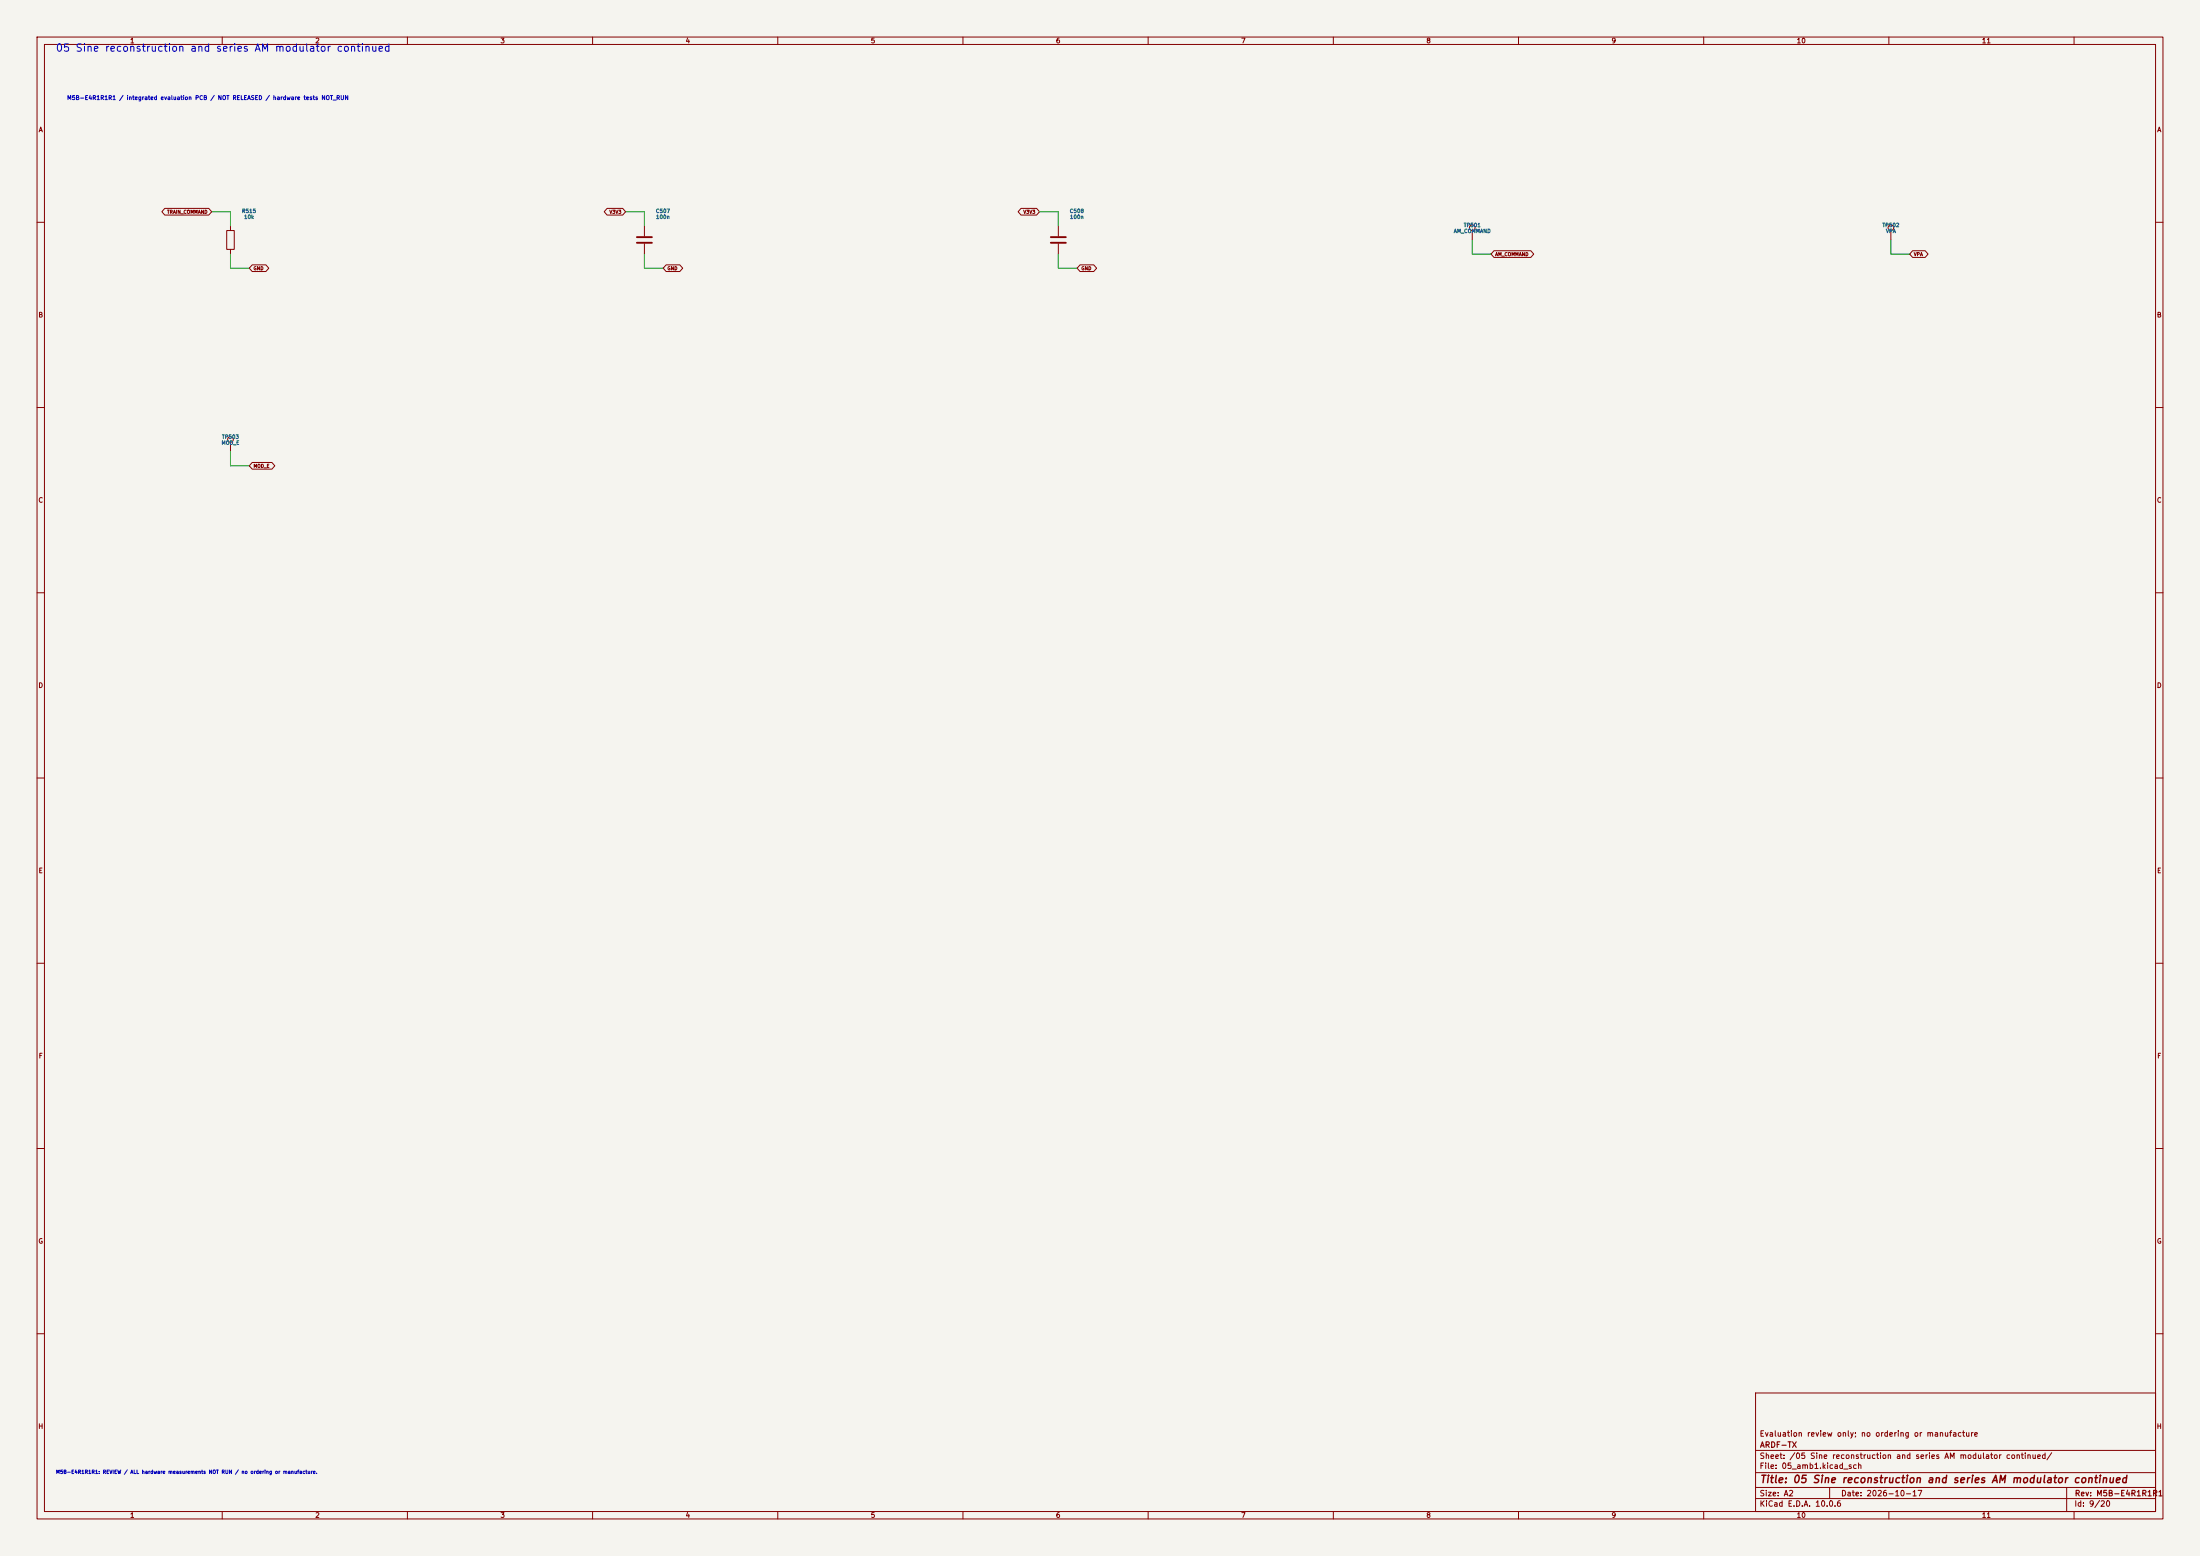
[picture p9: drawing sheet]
(kicad_sch (version 20250114) (generator "eeschema") (generator_version "10.0") (paper "A2") (title_block (title "05 Sine reconstruction and series AM modulator continued") (date "2026-10-17") (rev "M5B-E4R1R1R1") (company "ARDF-TX") (comment 1 "Evaluation review only; no ordering or manufacture")) (lib_symbols (symbol "ARDF_2M:C" (pin_numbers (hide yes)) (pin_names (offset 0.254)) (exclude_from_sim no) (in_bom yes) (on_board yes) (in_pos_files yes) (duplicate_pin_numbers_are_jumpers no) (property "Reference" "C" (at 0.635 2.54 0) (show_name no) (do_not_autoplace no) (effects (font (size 1.27 1.27)) (justify left))) (property "Value" "C" (at 0.635 -2.54 0) (show_name no) (do_not_autoplace no) (effects (font (size 1.27 1.27)) (justify left))) (property "Footprint" "" (at 0.9652 -3.81 0) (show_name no) (do_not_autoplace no) (hide yes) (effects (font (size 1.27 1.27)))) (property "Datasheet" "" (at 0 0 0) (show_name no) (do_not_autoplace no) (hide yes) (effects (font (size 1.27 1.27)))) (property "Description" "Unpolarized capacitor" (at 0 0 0) (show_name no) (do_not_autoplace no) (hide yes) (effects (font (size 1.27 1.27)))) (property "ki_keywords" "cap capacitor" (at 0 0 0) (show_name no) (do_not_autoplace no) (hide yes) (effects (font (size 1.27 1.27)))) (property "ki_fp_filters" "C_*" (at 0 0 0) (show_name no) (do_not_autoplace no) (hide yes) (effects (font (size 1.27 1.27)))) (symbol "C_0_1" (polyline (pts (xy -2.032 0.762) (xy 2.032 0.762)) (stroke (width 0.508) (type default)) (fill (type none))) (polyline (pts (xy -2.032 -0.762) (xy 2.032 -0.762)) (stroke (width 0.508) (type default)) (fill (type none)))) (symbol "C_1_1" (pin passive line (at 0 3.81 270) (length 2.794) (name "" (effects (font (size 1.27 1.27)))) (number "1" (effects (font (size 1.27 1.27))))) (pin passive line (at 0 -3.81 90) (length 2.794) (name "" (effects (font (size 1.27 1.27)))) (number "2" (effects (font (size 1.27 1.27)))))) (embedded_fonts no)) (symbol "ARDF_2M:R" (pin_numbers (hide yes)) (pin_names (offset 0)) (exclude_from_sim no) (in_bom yes) (on_board yes) (in_pos_files yes) (duplicate_pin_numbers_are_jumpers no) (property "Reference" "R" (at 2.032 0 90) (show_name no) (do_not_autoplace no) (effects (font (size 1.27 1.27)))) (property "Value" "R" (at 0 0 90) (show_name no) (do_not_autoplace no) (effects (font (size 1.27 1.27)))) (property "Footprint" "" (at -1.778 0 90) (show_name no) (do_not_autoplace no) (hide yes) (effects (font (size 1.27 1.27)))) (property "Datasheet" "" (at 0 0 0) (show_name no) (do_not_autoplace no) (hide yes) (effects (font (size 1.27 1.27)))) (property "Description" "Resistor" (at 0 0 0) (show_name no) (do_not_autoplace no) (hide yes) (effects (font (size 1.27 1.27)))) (property "ki_keywords" "R res resistor" (at 0 0 0) (show_name no) (do_not_autoplace no) (hide yes) (effects (font (size 1.27 1.27)))) (property "ki_fp_filters" "R_*" (at 0 0 0) (show_name no) (do_not_autoplace no) (hide yes) (effects (font (size 1.27 1.27)))) (symbol "R_0_1" (rectangle (start -1.016 -2.54) (end 1.016 2.54) (stroke (width 0.254) (type default)) (fill (type none)))) (symbol "R_1_1" (pin passive line (at 0 3.81 270) (length 1.27) (name "" (effects (font (size 1.27 1.27)))) (number "1" (effects (font (size 1.27 1.27))))) (pin passive line (at 0 -3.81 90) (length 1.27) (name "" (effects (font (size 1.27 1.27)))) (number "2" (effects (font (size 1.27 1.27)))))) (embedded_fonts no)) (symbol "ARDF_2M:TestPoint" (pin_numbers (hide yes)) (pin_names (offset 0.762) (hide yes)) (exclude_from_sim no) (in_bom yes) (on_board yes) (in_pos_files yes) (duplicate_pin_numbers_are_jumpers no) (property "Reference" "TP" (at 0 6.858 0) (show_name no) (do_not_autoplace no) (effects (font (size 1.27 1.27)))) (property "Value" "TestPoint" (at 0 5.08 0) (show_name no) (do_not_autoplace no) (effects (font (size 1.27 1.27)))) (property "Footprint" "" (at 5.08 0 0) (show_name no) (do_not_autoplace no) (hide yes) (effects (font (size 1.27 1.27)))) (property "Datasheet" "" (at 5.08 0 0) (show_name no) (do_not_autoplace no) (hide yes) (effects (font (size 1.27 1.27)))) (property "Description" "test point" (at 0 0 0) (show_name no) (do_not_autoplace no) (hide yes) (effects (font (size 1.27 1.27)))) (property "ki_keywords" "test point tp" (at 0 0 0) (show_name no) (do_not_autoplace no) (hide yes) (effects (font (size 1.27 1.27)))) (property "ki_fp_filters" "Pin* Test* ARDF_2M:Probe_Pad_0p6" (at 0 0 0) (show_name no) (do_not_autoplace no) (hide yes) (effects (font (size 1.27 1.27)))) (symbol "TestPoint_0_1" (circle (center 0 3.302) (radius 0.762) (stroke (width 0) (type default)) (fill (type none)))) (symbol "TestPoint_1_1" (pin passive line (at 0 0 90) (length 2.54) (name "1" (effects (font (size 1.27 1.27)))) (number "1" (effects (font (size 1.27 1.27)))))) (embedded_fonts no))) (text "05 Sine reconstruction and series AM modulator continued" (at 15 12 0) (effects (font (size 2 2)) (justify left top))) (text "M5B-E4R1R1R1 / integrated evaluation PCB / NOT RELEASED / hardware tests NOT_RUN" (at 18 26 0) (effects (font (size 1.1 1.1)) (justify left top))) (symbol (lib_id "ARDF_2M:R") (at 62.230000000000004 64.77 0) (unit 1) (in_bom yes) (on_board yes) (dnp no) (property "Reference" "R515" (at 67.23 56.959999999999994 0) (effects (font (size 1.0 1.0)))) (property "Value" "10k" (at 67.23 58.559999999999995 0) (effects (font (size 1.0 1.0)))) (property "Footprint" "ARDF_2M:R_0603_1608Metric_E3" (at 67.23 64.77 0) (effects (font (size 1.27 1.27)) (hide yes))) (property "Datasheet" "https://www.yageo.com/en/ProductCategory/Resistors" (at 67.23 64.77 0) (effects (font (size 1.27 1.27)) (hide yes))) (property "MPN" "RC0603FR-0710KL" (at 67.23 64.77 0) (effects (font (size 1.27 1.27)) (hide yes))) (property "Population" "ALL" (at 67.23 64.77 0) (effects (font (size 1.27 1.27)) (hide yes))) (property "Function" "training" (at 67.23 64.77 0) (effects (font (size 1.27 1.27)) (hide yes))) (property "Engineering_Note" "" (at 67.23 64.77 0) (effects (font (size 1.27 1.27)) (hide yes))) (property "Status" "EVALUATION / NOT RELEASED" (at 67.23 64.77 0) (effects (font (size 1.27 1.27)) (hide yes)))) (wire (pts (xy 62.2300 60.9600) (xy 62.2300 57.1500)) (stroke (width 0) (type default))) (wire (pts (xy 62.2300 57.1500) (xy 57.1500 57.1500)) (stroke (width 0) (type default))) (global_label "TRAIN_COMMAND" (shape bidirectional) (at 57.1500 57.1500 0) (fields_autoplaced yes) (effects (font (size 0.9 0.9)) (justify right))) (wire (pts (xy 62.2300 68.5800) (xy 62.2300 72.3900)) (stroke (width 0) (type default))) (wire (pts (xy 62.2300 72.3900) (xy 67.3100 72.3900)) (stroke (width 0) (type default))) (global_label "GND" (shape bidirectional) (at 67.3100 72.3900 180) (fields_autoplaced yes) (effects (font (size 0.9 0.9)) (justify left))) (symbol (lib_id "ARDF_2M:C") (at 173.99 64.77 0) (unit 1) (in_bom yes) (on_board yes) (dnp no) (property "Reference" "C507" (at 178.99 56.959999999999994 0) (effects (font (size 1.0 1.0)))) (property "Value" "100n" (at 178.99 58.559999999999995 0) (effects (font (size 1.0 1.0)))) (property "Footprint" "ARDF_2M:C_0603_1608Metric_E3" (at 178.99 64.77 0) (effects (font (size 1.27 1.27)) (hide yes))) (property "Datasheet" "" (at 178.99 64.77 0) (effects (font (size 1.27 1.27)) (hide yes))) (property "MPN" "CC0603KRX7R8BB104" (at 178.99 64.77 0) (effects (font (size 1.27 1.27)) (hide yes))) (property "Population" "ALL" (at 178.99 64.77 0) (effects (font (size 1.27 1.27)) (hide yes))) (property "Function" "decoupling" (at 178.99 64.77 0) (effects (font (size 1.27 1.27)) (hide yes))) (property "Engineering_Note" "" (at 178.99 64.77 0) (effects (font (size 1.27 1.27)) (hide yes))) (property "Status" "EVALUATION / NOT RELEASED" (at 178.99 64.77 0) (effects (font (size 1.27 1.27)) (hide yes)))) (wire (pts (xy 173.9900 60.9600) (xy 173.9900 57.1500)) (stroke (width 0) (type default))) (wire (pts (xy 173.9900 57.1500) (xy 168.9100 57.1500)) (stroke (width 0) (type default))) (global_label "V3V3" (shape bidirectional) (at 168.9100 57.1500 0) (fields_autoplaced yes) (effects (font (size 0.9 0.9)) (justify right))) (wire (pts (xy 173.9900 68.5800) (xy 173.9900 72.3900)) (stroke (width 0) (type default))) (wire (pts (xy 173.9900 72.3900) (xy 179.0700 72.3900)) (stroke (width 0) (type default))) (global_label "GND" (shape bidirectional) (at 179.0700 72.3900 180) (fields_autoplaced yes) (effects (font (size 0.9 0.9)) (justify left))) (symbol (lib_id "ARDF_2M:C") (at 285.75 64.77 0) (unit 1) (in_bom yes) (on_board yes) (dnp no) (property "Reference" "C508" (at 290.75 56.959999999999994 0) (effects (font (size 1.0 1.0)))) (property "Value" "100n" (at 290.75 58.559999999999995 0) (effects (font (size 1.0 1.0)))) (property "Footprint" "ARDF_2M:C_0603_1608Metric_E3" (at 290.75 64.77 0) (effects (font (size 1.27 1.27)) (hide yes))) (property "Datasheet" "" (at 290.75 64.77 0) (effects (font (size 1.27 1.27)) (hide yes))) (property "MPN" "CC0603KRX7R8BB104" (at 290.75 64.77 0) (effects (font (size 1.27 1.27)) (hide yes))) (property "Population" "ALL" (at 290.75 64.77 0) (effects (font (size 1.27 1.27)) (hide yes))) (property "Function" "decoupling" (at 290.75 64.77 0) (effects (font (size 1.27 1.27)) (hide yes))) (property "Engineering_Note" "" (at 290.75 64.77 0) (effects (font (size 1.27 1.27)) (hide yes))) (property "Status" "EVALUATION / NOT RELEASED" (at 290.75 64.77 0) (effects (font (size 1.27 1.27)) (hide yes)))) (wire (pts (xy 285.7500 60.9600) (xy 285.7500 57.1500)) (stroke (width 0) (type default))) (wire (pts (xy 285.7500 57.1500) (xy 280.6700 57.1500)) (stroke (width 0) (type default))) (global_label "V3V3" (shape bidirectional) (at 280.6700 57.1500 0) (fields_autoplaced yes) (effects (font (size 0.9 0.9)) (justify right))) (wire (pts (xy 285.7500 68.5800) (xy 285.7500 72.3900)) (stroke (width 0) (type default))) (wire (pts (xy 285.7500 72.3900) (xy 290.8300 72.3900)) (stroke (width 0) (type default))) (global_label "GND" (shape bidirectional) (at 290.8300 72.3900 180) (fields_autoplaced yes) (effects (font (size 0.9 0.9)) (justify left))) (symbol (lib_id "ARDF_2M:TestPoint") (at 397.51 64.77 0) (unit 1) (in_bom no) (on_board yes) (dnp no) (property "Reference" "TP501" (at 397.51 60.769999999999996 0) (effects (font (size 1.0 1.0)))) (property "Value" "AM_COMMAND" (at 397.51 62.37 0) (effects (font (size 1.0 1.0)))) (property "Footprint" "ARDF_2M:TestPoint_Pad_D1.0mm_E3" (at 397.51 64.77 0) (effects (font (size 1.27 1.27)) (hide yes))) (property "Datasheet" "" (at 397.51 64.77 0) (effects (font (size 1.27 1.27)) (hide yes))) (property "MPN" "PCB feature" (at 397.51 64.77 0) (effects (font (size 1.27 1.27)) (hide yes))) (property "Population" "ALL" (at 397.51 64.77 0) (effects (font (size 1.27 1.27)) (hide yes))) (property "Function" "test" (at 397.51 64.77 0) (effects (font (size 1.27 1.27)) (hide yes))) (property "Engineering_Note" "High impedance probing. No terminated 50-ohm scope on logic/PA drain." (at 397.51 64.77 0) (effects (font (size 1.27 1.27)) (hide yes))) (property "Status" "EVALUATION / NOT RELEASED" (at 397.51 64.77 0) (effects (font (size 1.27 1.27)) (hide yes)))) (wire (pts (xy 397.5100 64.7700) (xy 397.5100 68.5800)) (stroke (width 0) (type default))) (wire (pts (xy 397.5100 68.5800) (xy 402.5900 68.5800)) (stroke (width 0) (type default))) (global_label "AM_COMMAND" (shape bidirectional) (at 402.5900 68.5800 180) (fields_autoplaced yes) (effects (font (size 0.9 0.9)) (justify left))) (symbol (lib_id "ARDF_2M:TestPoint") (at 510.54 64.77 0) (unit 1) (in_bom no) (on_board yes) (dnp no) (property "Reference" "TP502" (at 510.54 60.769999999999996 0) (effects (font (size 1.0 1.0)))) (property "Value" "VPA" (at 510.54 62.37 0) (effects (font (size 1.0 1.0)))) (property "Footprint" "ARDF_2M:TestPoint_Pad_D1.0mm_E3" (at 510.54 64.77 0) (effects (font (size 1.27 1.27)) (hide yes))) (property "Datasheet" "" (at 510.54 64.77 0) (effects (font (size 1.27 1.27)) (hide yes))) (property "MPN" "PCB feature" (at 510.54 64.77 0) (effects (font (size 1.27 1.27)) (hide yes))) (property "Population" "ALL" (at 510.54 64.77 0) (effects (font (size 1.27 1.27)) (hide yes))) (property "Function" "test" (at 510.54 64.77 0) (effects (font (size 1.27 1.27)) (hide yes))) (property "Engineering_Note" "High impedance probing. No terminated 50-ohm scope on logic/PA drain." (at 510.54 64.77 0) (effects (font (size 1.27 1.27)) (hide yes))) (property "Status" "EVALUATION / NOT RELEASED" (at 510.54 64.77 0) (effects (font (size 1.27 1.27)) (hide yes)))) (wire (pts (xy 510.5400 64.7700) (xy 510.5400 68.5800)) (stroke (width 0) (type default))) (wire (pts (xy 510.5400 68.5800) (xy 515.6200 68.5800)) (stroke (width 0) (type default))) (global_label "VPA" (shape bidirectional) (at 515.6200 68.5800 180) (fields_autoplaced yes) (effects (font (size 0.9 0.9)) (justify left))) (symbol (lib_id "ARDF_2M:TestPoint") (at 62.230000000000004 121.92 0) (unit 1) (in_bom no) (on_board yes) (dnp no) (property "Reference" "TP503" (at 62.230000000000004 117.92 0) (effects (font (size 1.0 1.0)))) (property "Value" "MOD_E" (at 62.230000000000004 119.52 0) (effects (font (size 1.0 1.0)))) (property "Footprint" "ARDF_2M:TestPoint_Pad_D1.0mm_E3" (at 62.230000000000004 121.92 0) (effects (font (size 1.27 1.27)) (hide yes))) (property "Datasheet" "" (at 62.230000000000004 121.92 0) (effects (font (size 1.27 1.27)) (hide yes))) (property "MPN" "PCB feature" (at 62.230000000000004 121.92 0) (effects (font (size 1.27 1.27)) (hide yes))) (property "Population" "ALL" (at 62.230000000000004 121.92 0) (effects (font (size 1.27 1.27)) (hide yes))) (property "Function" "test" (at 62.230000000000004 121.92 0) (effects (font (size 1.27 1.27)) (hide yes))) (property "Engineering_Note" "High impedance probing. No terminated 50-ohm scope on logic/PA drain." (at 62.230000000000004 121.92 0) (effects (font (size 1.27 1.27)) (hide yes))) (property "Status" "EVALUATION / NOT RELEASED" (at 62.230000000000004 121.92 0) (effects (font (size 1.27 1.27)) (hide yes)))) (wire (pts (xy 62.2300 121.9200) (xy 62.2300 125.7300)) (stroke (width 0) (type default))) (wire (pts (xy 62.2300 125.7300) (xy 67.3100 125.7300)) (stroke (width 0) (type default))) (global_label "MOD_E" (shape bidirectional) (at 67.3100 125.7300 180) (fields_autoplaced yes) (effects (font (size 0.9 0.9)) (justify left))) (text "M5B-E4R1R1R1: REVIEW / ALL hardware measurements NOT RUN / no ordering or manufacture." (at 15 397 0) (effects (font (size 0.95 0.95)) (justify left top))) (embedded_fonts no))
